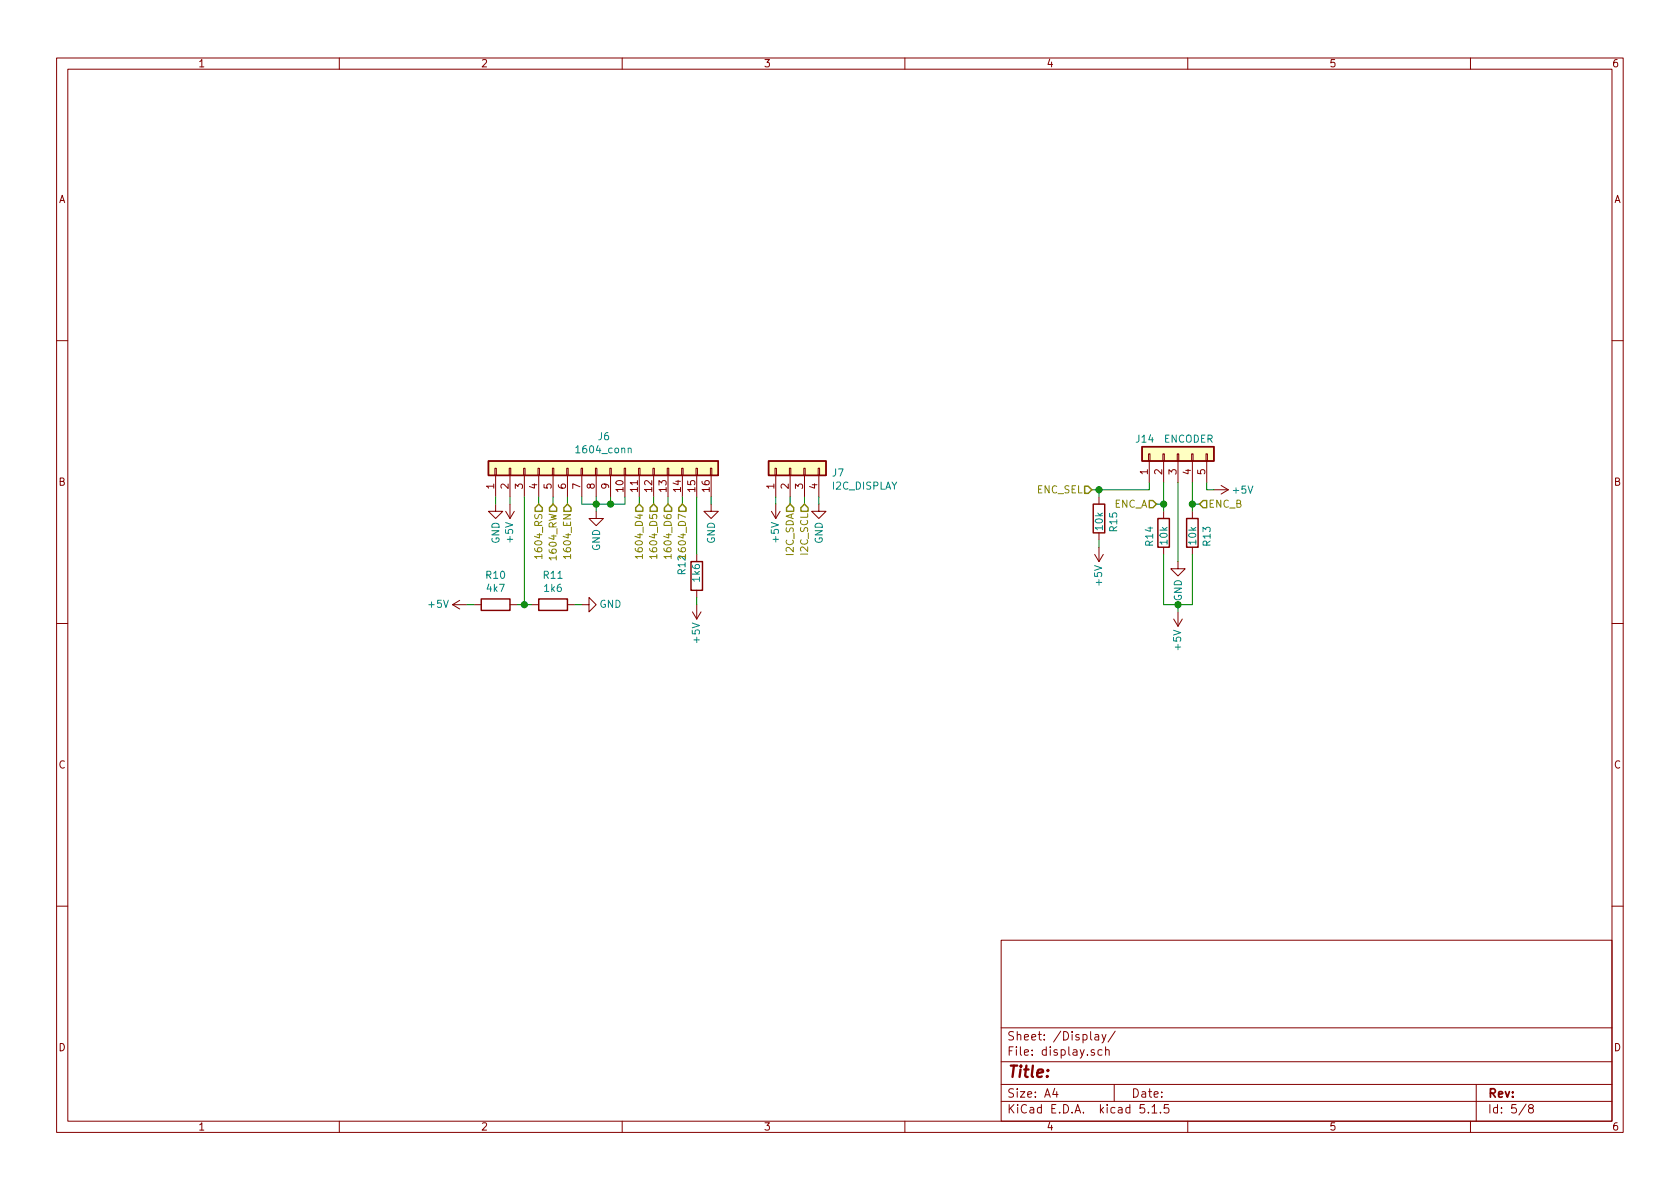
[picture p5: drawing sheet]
EESchema Schematic File Version 4
EELAYER 30 0
EELAYER END
$Descr A4 11693 8268
encoding utf-8
Sheet 5 8
Title ""
Date ""
Rev ""
Comp ""
Comment1 ""
Comment2 ""
Comment3 ""
Comment4 ""
$EndDescr
$Comp
L Connector_Generic:Conn_01x16 J6
U 1 1
P 4150 3250
F 0 "J6" V 4367 3196 50  0000 C CNN
F 1 "1604_conn" V 4276 3196 50  0000 C CNN
F 2 "Connector_PinSocket_2.54mm:PinSocket_1x16_P2.54mm_Vertical" H 4150 3250 50  0001 C CNN
F 3 "~" H 4150 3250 50  0001 C CNN
	1    4150 3250
	0    -1   -1   0   
$EndComp
$Comp
L power:GND #PWR0127
U 1 1
P 3450 3500
F 0 "#PWR0127" H 3450 3250 50  0001 C CNN
F 1 "GND" V 3450 3300 50  0000 C CNN
F 2 "" H 3450 3500 50  0001 C CNN
F 3 "" H 3450 3500 50  0001 C CNN
	1    3450 3500
	1    0    0    -1  
$EndComp
$Comp
L power:+5V #PWR0128
U 1 1
P 3550 3500
F 0 "#PWR0128" H 3550 3350 50  0001 C CNN
F 1 "+5V" V 3550 3700 50  0000 C CNN
F 2 "" H 3550 3500 50  0001 C CNN
F 3 "" H 3550 3500 50  0001 C CNN
	1    3550 3500
	-1   0    0    1   
$EndComp
$Comp
L Device:R R10
U 1 1
P 3450 4200
F 0 "R10" V 3243 4200 50  0000 C CNN
F 1 "4k7" V 3334 4200 50  0000 C CNN
F 2 "Resistor_SMD:R_0603_1608Metric" V 3380 4200 50  0001 C CNN
F 3 "~" H 3450 4200 50  0001 C CNN
	1    3450 4200
	0    1    1    0   
$EndComp
$Comp
L Device:R R11
U 1 1
P 3850 4200
F 0 "R11" V 3643 4200 50  0000 C CNN
F 1 "1k6" V 3734 4200 50  0000 C CNN
F 2 "Resistor_SMD:R_0603_1608Metric" V 3780 4200 50  0001 C CNN
F 3 "~" H 3850 4200 50  0001 C CNN
	1    3850 4200
	0    1    1    0   
$EndComp
$Comp
L power:GND #PWR0129
U 1 1
P 4050 4200
F 0 "#PWR0129" H 4050 3950 50  0001 C CNN
F 1 "GND" V 4050 4000 50  0000 C CNN
F 2 "" H 4050 4200 50  0001 C CNN
F 3 "" H 4050 4200 50  0001 C CNN
	1    4050 4200
	0    -1   -1   0   
$EndComp
$Comp
L power:+5V #PWR0130
U 1 1
P 3250 4200
F 0 "#PWR0130" H 3250 4050 50  0001 C CNN
F 1 "+5V" V 3250 4400 50  0000 C CNN
F 2 "" H 3250 4200 50  0001 C CNN
F 3 "" H 3250 4200 50  0001 C CNN
	1    3250 4200
	0    -1   -1   0   
$EndComp
Wire Wire Line
	3650 3450 3650 4200
Wire Wire Line
	3650 4200 3600 4200
Wire Wire Line
	3650 4200 3700 4200
Connection ~ 3650 4200
Wire Wire Line
	3250 4200 3300 4200
Wire Wire Line
	4000 4200 4050 4200
Wire Wire Line
	3450 3450 3450 3500
Wire Wire Line
	3550 3450 3550 3500
Text HLabel 3750 3500 3    50   Input ~ 0
1604_RS
Text HLabel 3850 3500 3    50   Input ~ 0
1604_RW
Text HLabel 3950 3500 3    50   Input ~ 0
1604_EN
$Comp
L power:GND #PWR0131
U 1 1
P 4150 3550
F 0 "#PWR0131" H 4150 3300 50  0001 C CNN
F 1 "GND" V 4150 3350 50  0000 C CNN
F 2 "" H 4150 3550 50  0001 C CNN
F 3 "" H 4150 3550 50  0001 C CNN
	1    4150 3550
	1    0    0    -1  
$EndComp
Wire Wire Line
	4050 3450 4050 3500
Wire Wire Line
	4050 3500 4150 3500
Wire Wire Line
	4150 3500 4150 3550
Wire Wire Line
	4150 3450 4150 3500
Connection ~ 4150 3500
Wire Wire Line
	4250 3450 4250 3500
Wire Wire Line
	4250 3500 4150 3500
Wire Wire Line
	4250 3500 4350 3500
Wire Wire Line
	4350 3500 4350 3450
Connection ~ 4250 3500
Text HLabel 4450 3500 3    50   Input ~ 0
1604_D4
Text HLabel 4550 3500 3    50   Input ~ 0
1604_D5
Text HLabel 4650 3500 3    50   Input ~ 0
1604_D6
Text HLabel 4750 3500 3    50   Input ~ 0
1604_D7
$Comp
L Device:R R12
U 1 1
P 4850 4000
F 0 "R12" V 4950 4000 50  0000 R CNN
F 1 "1k6" V 4850 4050 50  0000 R CNN
F 2 "Resistor_SMD:R_0603_1608Metric" V 4780 4000 50  0001 C CNN
F 3 "~" H 4850 4000 50  0001 C CNN
	1    4850 4000
	-1   0    0    1   
$EndComp
$Comp
L power:+5V #PWR0132
U 1 1
P 4850 4200
F 0 "#PWR0132" H 4850 4050 50  0001 C CNN
F 1 "+5V" V 4850 4400 50  0000 C CNN
F 2 "" H 4850 4200 50  0001 C CNN
F 3 "" H 4850 4200 50  0001 C CNN
	1    4850 4200
	-1   0    0    1   
$EndComp
$Comp
L power:GND #PWR0133
U 1 1
P 4950 3500
F 0 "#PWR0133" H 4950 3250 50  0001 C CNN
F 1 "GND" V 4950 3300 50  0000 C CNN
F 2 "" H 4950 3500 50  0001 C CNN
F 3 "" H 4950 3500 50  0001 C CNN
	1    4950 3500
	1    0    0    -1  
$EndComp
Wire Wire Line
	3750 3450 3750 3500
Wire Wire Line
	3850 3450 3850 3500
Wire Wire Line
	3950 3450 3950 3500
Wire Wire Line
	4450 3450 4450 3500
Wire Wire Line
	4550 3450 4550 3500
Wire Wire Line
	4650 3450 4650 3500
Wire Wire Line
	4750 3450 4750 3500
Wire Wire Line
	4850 3450 4850 3850
Wire Wire Line
	4950 3450 4950 3500
Wire Wire Line
	4850 4150 4850 4200
$Comp
L Connector_Generic:Conn_01x04 J7
U 1 1
P 5500 3250
F 0 "J7" V 5464 2962 50  0000 R CNN
F 1 "I2C_DISPLAY" V 5373 2962 50  0000 R CNN
F 2 "Connector_PinSocket_2.54mm:PinSocket_1x04_P2.54mm_Vertical" H 5500 3250 50  0001 C CNN
F 3 "~" H 5500 3250 50  0001 C CNN
	1    5500 3250
	0    -1   -1   0   
$EndComp
$Comp
L power:+5V #PWR0134
U 1 1
P 5400 3500
F 0 "#PWR0134" H 5400 3350 50  0001 C CNN
F 1 "+5V" V 5400 3700 50  0000 C CNN
F 2 "" H 5400 3500 50  0001 C CNN
F 3 "" H 5400 3500 50  0001 C CNN
	1    5400 3500
	-1   0    0    1   
$EndComp
$Comp
L power:GND #PWR0135
U 1 1
P 5700 3500
F 0 "#PWR0135" H 5700 3250 50  0001 C CNN
F 1 "GND" V 5700 3300 50  0000 C CNN
F 2 "" H 5700 3500 50  0001 C CNN
F 3 "" H 5700 3500 50  0001 C CNN
	1    5700 3500
	1    0    0    -1  
$EndComp
Text HLabel 5500 3500 3    50   Input ~ 0
I2C_SDA
Text HLabel 5600 3500 3    50   Input ~ 0
I2C_SCL
Wire Wire Line
	5400 3450 5400 3500
Wire Wire Line
	5500 3450 5500 3500
Wire Wire Line
	5600 3450 5600 3500
Wire Wire Line
	5700 3450 5700 3500
Text HLabel 8050 3500 0    50   Input ~ 0
ENC_A
Text HLabel 8350 3500 2    50   Input ~ 0
ENC_B
$Comp
L Device:R R13
U 1 1
P 8300 3700
F 0 "R13" V 8400 3750 50  0000 R CNN
F 1 "10k" V 8300 3750 50  0000 R CNN
F 2 "Resistor_SMD:R_0603_1608Metric" V 8230 3700 50  0001 C CNN
F 3 "~" H 8300 3700 50  0001 C CNN
	1    8300 3700
	1    0    0    -1  
$EndComp
$Comp
L Device:R R14
U 1 1
P 8100 3700
F 0 "R14" V 8000 3750 50  0000 R CNN
F 1 "10k" V 8100 3750 50  0000 R CNN
F 2 "Resistor_SMD:R_0603_1608Metric" V 8030 3700 50  0001 C CNN
F 3 "~" H 8100 3700 50  0001 C CNN
	1    8100 3700
	1    0    0    -1  
$EndComp
$Comp
L power:GND #PWR0136
U 1 1
P 8200 3900
F 0 "#PWR0136" H 8200 3650 50  0001 C CNN
F 1 "GND" V 8200 3700 50  0000 C CNN
F 2 "" H 8200 3900 50  0001 C CNN
F 3 "" H 8200 3900 50  0001 C CNN
	1    8200 3900
	1    0    0    -1  
$EndComp
$Comp
L power:+5V #PWR0137
U 1 1
P 8200 4250
F 0 "#PWR0137" H 8200 4100 50  0001 C CNN
F 1 "+5V" V 8200 4450 50  0000 C CNN
F 2 "" H 8200 4250 50  0001 C CNN
F 3 "" H 8200 4250 50  0001 C CNN
	1    8200 4250
	-1   0    0    1   
$EndComp
Wire Wire Line
	8300 3850 8300 4200
Wire Wire Line
	8300 4200 8200 4200
Wire Wire Line
	8200 4200 8200 4250
Wire Wire Line
	8200 4200 8100 4200
Wire Wire Line
	8100 4200 8100 3850
Connection ~ 8200 4200
Wire Wire Line
	8100 3550 8100 3500
Wire Wire Line
	8100 3500 8050 3500
Connection ~ 8100 3500
Wire Wire Line
	8300 3550 8300 3500
Wire Wire Line
	8350 3500 8300 3500
Connection ~ 8300 3500
Text HLabel 7600 3400 0    50   Input ~ 0
ENC_SEL
$Comp
L Device:R R15
U 1 1
P 7650 3600
F 0 "R15" V 7750 3650 50  0000 R CNN
F 1 "10k" V 7650 3650 50  0000 R CNN
F 2 "Resistor_SMD:R_0603_1608Metric" V 7580 3600 50  0001 C CNN
F 3 "~" H 7650 3600 50  0001 C CNN
	1    7650 3600
	1    0    0    -1  
$EndComp
$Comp
L power:+5V #PWR0139
U 1 1
P 7650 3800
F 0 "#PWR0139" H 7650 3650 50  0001 C CNN
F 1 "+5V" V 7650 4000 50  0000 C CNN
F 2 "" H 7650 3800 50  0001 C CNN
F 3 "" H 7650 3800 50  0001 C CNN
	1    7650 3800
	-1   0    0    1   
$EndComp
Wire Wire Line
	7650 3450 7650 3400
Connection ~ 7650 3400
Wire Wire Line
	7650 3400 7600 3400
Wire Wire Line
	7650 3750 7650 3800
$Comp
L Connector_Generic:Conn_01x05 J14
U 1 1
P 8200 3150
F 0 "J14" V 8200 3400 50  0000 R CNN
F 1 "ENCODER" V 8300 3250 50  0000 R CNN
F 2 "Connector_PinSocket_2.54mm:PinSocket_1x05_P2.54mm_Vertical" H 8200 3150 50  0001 C CNN
F 3 "~" H 8200 3150 50  0001 C CNN
	1    8200 3150
	0    -1   -1   0   
$EndComp
Wire Wire Line
	8000 3400 8000 3350
Wire Wire Line
	7650 3400 8000 3400
Wire Wire Line
	8100 3350 8100 3500
Wire Wire Line
	8200 3350 8200 3900
Wire Wire Line
	8300 3350 8300 3500
$Comp
L power:+5V #PWR0138
U 1 1
P 8450 3400
F 0 "#PWR0138" H 8450 3250 50  0001 C CNN
F 1 "+5V" V 8450 3600 50  0000 C CNN
F 2 "" H 8450 3400 50  0001 C CNN
F 3 "" H 8450 3400 50  0001 C CNN
	1    8450 3400
	0    1    1    0   
$EndComp
Wire Wire Line
	8400 3350 8400 3400
Wire Wire Line
	8400 3400 8450 3400
$EndSCHEMATC
